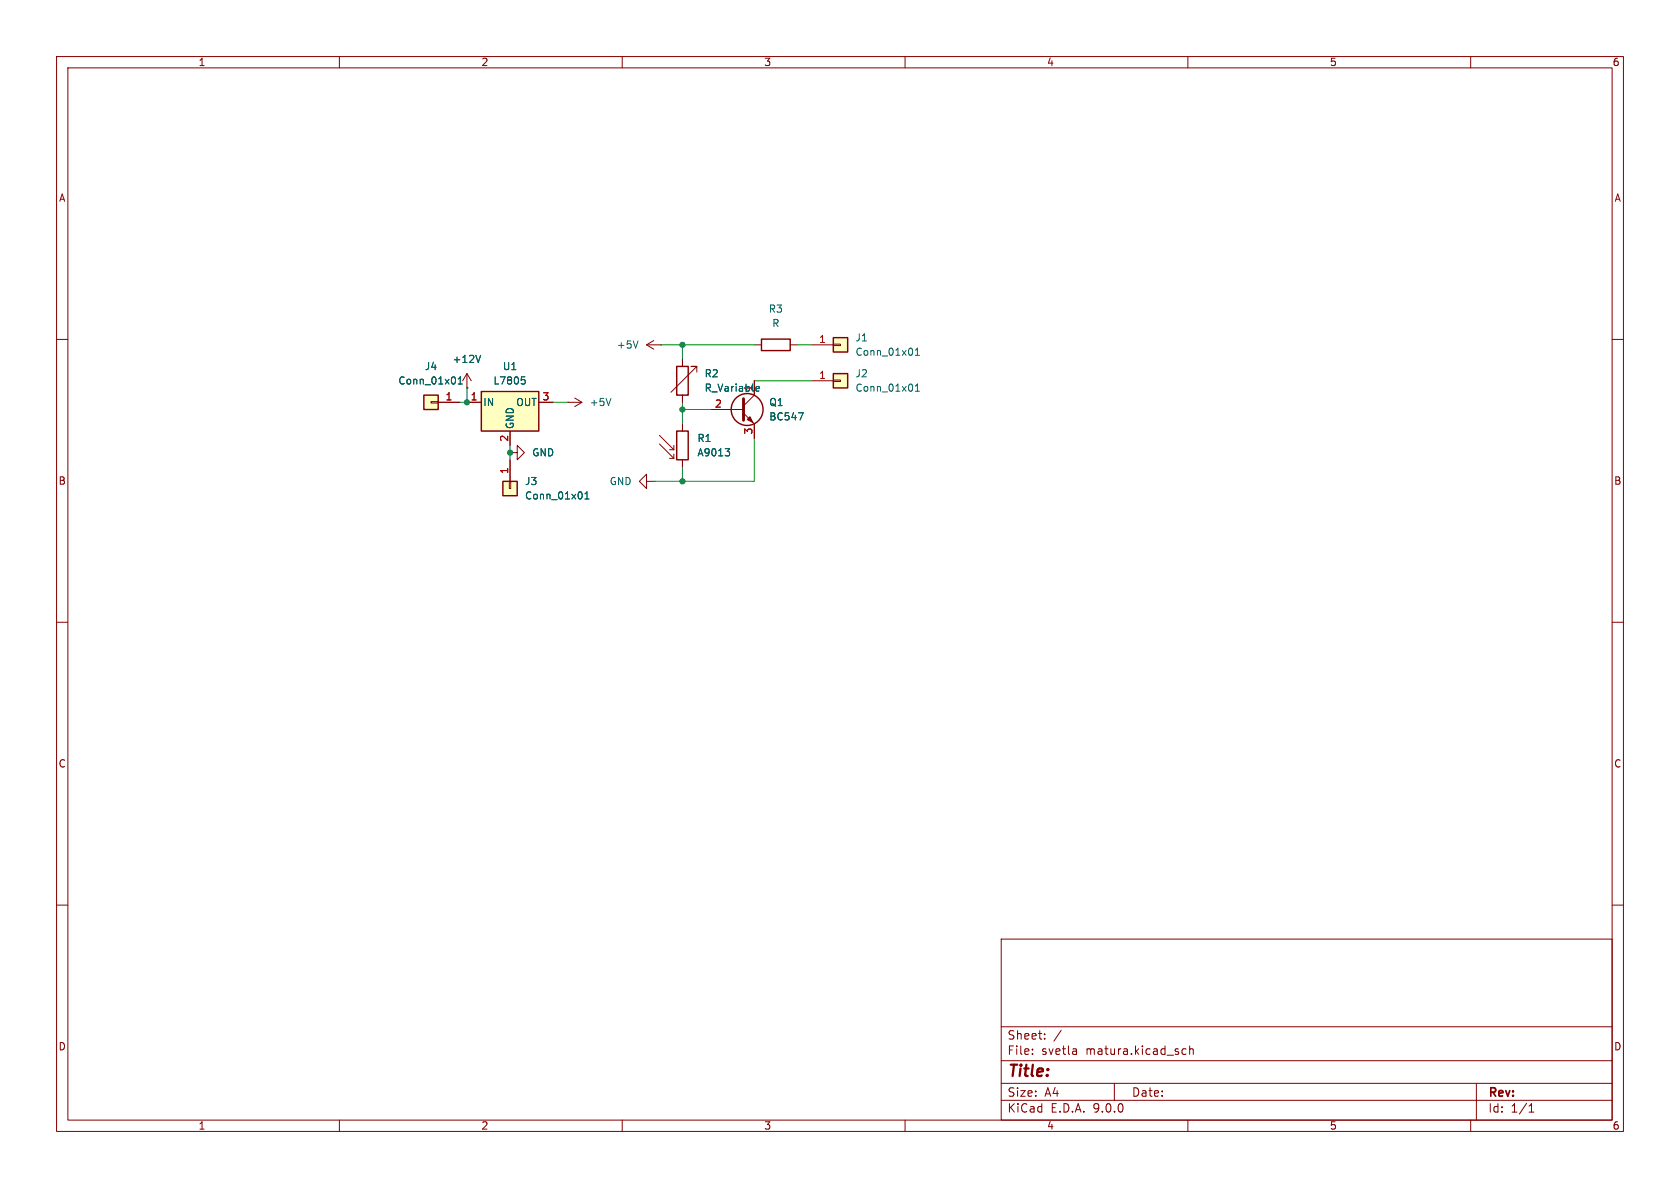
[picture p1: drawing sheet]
<svg xmlns="http://www.w3.org/2000/svg" width="297mm" height="210mm" viewBox="0 0 297 210" stroke-linecap="round" stroke-linejoin="round" font-family="sans-serif">
<g fill="none" stroke="#840000" stroke-width=".18">
<path d="M10 10h277v190h-277zM12 12h273v186h-273zM60 10v2M110 10v2M160 10v2M210 10v2M260 10v2M10 60h2M285 60h2M90.2 80h1.2v-1.3l1.3 1.3-1.3 1.3v-1.3M90.2 80h.1M10 110h2"/>
<path d="M285 110h2M10 160h2M177 166h108v32h-108zM285 160h2M60 198v2M110 198v2M160 198v2M177 194.5h108M177 191.5h108M177 187.5h108M177 181.5h108M182.5 186.3v.1"/>
<path d="M182.5 185.5v.1M184.7 183.6v.1M184.7 182.8v.1M187.6 182.1l-1.3 2M190.1 185.4l.2 .2v.8M190.3 186.3l-.1 .1M190.3 185.8h-.1M197 191.5v3M209 186.1l.2 .3 .5-.1M209.7 185.5l-.5-.1-.2 .3M210 198v2M210.3 185.5l.2-.1 .4 .1 .1 .9"/>
<path d="M210.3 184.9v1.5M260 198v2M261 191.5v6.5M270.3 196.6h.9M270.3 195.5l.4-.4v1.5"/>
</g>
<path d="M88.9 85.1h2.5v2.5h-2.5z" fill="#ffffc2"/>
<path d="M88.9 85.1h2.5v2.5h-2.5z" fill="none" stroke="#840000" stroke-width=".25"/>
<path d="M100.3 71.1h.1M100.3 71.1h2.6M101.6 70.4l1.3 .7M102.9 71.1l-1.3 .8M90 85.1h.3v1.3h-.3zM90.2 81.3v3.8" fill="none" stroke="#840000" stroke-width=".18"/>
<path d="M108 70.4l-.4 1.3M103.4 88.2h.7M103.4 87.3l.4-.4v1.3" fill="none" stroke="#006464" stroke-width=".18"/>
<path d="M85.1 69.2h10.1v7h-10.1z" fill="#ffffc2"/>
<g fill="none" stroke="#840000" stroke-width=".25">
<path d="M85.1 69.2h10.1v7h-10.1zM119.6 76.2h2.1v5.1h-2.1zM119.6 64.8h2.1v5.1h-2.1z"/>
<circle cx="132.1" cy="72.4" r="2.82"/>
</g>
<g fill="none" stroke="#840000" stroke-width=".18">
<path d="M82.5 68.6h.1M82.5 71.1h2.6M82.5 66l-.7 1.3M82.5 66l.8 1.3M82.5 66v2.6M90.2 76.2v2.5M95.2 71.1h2.6M114.3 61l1.3 .7M114.3 61h2.5M115.6 60.2l-1.3 .8M116.6 77l2.5 2.5M116.6 78.5l2.5 2.5"/>
<path d="M116.8 61h.1M118.4 79.5h.7M119.1 78.7v.8M120.6 63.5v1.3M120.6 69.9v1.2M120.6 74.9v1.3M123.2 65.8v-1h-1h1l-4.6 4.5M125.7 72.4h5.7M131.4 73l1.9 1.9v2.6M133.3 67.3v2.6l-1.9 1.9M114.3 85.1v-1.3l-1.3 1.3 1.3 1.3v-1.3h1.3M115.6 85.1h.1"/>
<path d="M118.4 81h.7M119.1 80.3v.7M120.6 81.3v1.3"/>
</g>
<path d="M85 62.8l-.5 1.3M92.2 66.6h.6M92.3 67.1h.3l.3 .2-.2 .5-.4 .1M112.8 60.3l-.4 1.2M128.2 79.3h.8l-.4 .5M128.9 79.9l.1 .1-.1 .5M133.7 69.1h.5M133.7 68.4l.4-.1 .1 .3-.6 .1M141.1 73h.9l-.6 1.2" fill="none" stroke="#006464" stroke-width=".18"/>
<path d="M131.4 70.5v3.8" fill="none" stroke="#840000" stroke-width=".51"/>
<path d="M132.6 73.7l.5 1-1-.5z" fill="#840000" stroke="#840000" stroke-width=".18"/>
<path d="M74.9 69.9h2.6v2.5h-2.6z" fill="#ffffc2"/>
<path d="M134.6 59.9h5.1v2.1h-5.1zM74.9 69.9h2.6v2.5h-2.6z" fill="none" stroke="#840000" stroke-width=".25"/>
<path d="M76.2 71h1.3v.2h-1.3zM77.5 71.1h3.8M133.3 61h1.3M139.7 61h1.3" fill="none" stroke="#840000" stroke-width=".18"/>
<path d="M81 67.9h.7M81 67l.4-.4v1.3" fill="none" stroke="#006464" stroke-width=".18"/>
<path d="M147.3 59.7h2.6v2.5h-2.6z" fill="#ffffc2"/>
<path d="M147.3 59.7h2.6v2.5h-2.6z" fill="none" stroke="#840000" stroke-width=".25"/>
<path d="M143.5 61h3.8M147.3 60.8h1.3v.3h-1.3z" fill="none" stroke="#840000" stroke-width=".18"/>
<path d="M161.8 62.8h.7M161.8 61.9l.4-.4v1.3" fill="none" stroke="#006464" stroke-width=".18"/>
<path d="M147.3 66h2.6v2.6h-2.6z" fill="#ffffc2"/>
<path d="M147.3 66h2.6v2.6h-2.6z" fill="none" stroke="#840000" stroke-width=".25"/>
<g fill="none" stroke="#840000" stroke-width=".18">
<path d="M77.5 71.1h3.8M82.5 68.6h.1M82.5 71.1h2.6M90.2 76.2v2.5M95.2 71.1h2.6M120.6 63.5v1.3M120.6 69.9v1.2M120.6 74.9v1.3M125.7 72.4h2.6M133.3 67.3v2.6M133.3 74.9v2.6M143.5 67.3h3.8"/>
<path d="M147.3 67.2h1.3v.2h-1.3zM90.2 80h.1M90.2 81.3v3.8M120.6 81.3v1.3"/>
</g>
<g fill="none" stroke="#006464" stroke-width=".18">
<path d="M81 67.9h.7M81 67l.4-.4v1.3M85 62.8l-.5 1.3M92.2 66.6h.6M92.3 67.1h.3l.3 .2-.2 .5-.4 .1M128.2 79.3h.8l-.4 .5M128.9 79.9l.1 .1-.1 .5M133.7 69.1h.5M133.7 68.4l.4-.1 .1 .3-.6 .1M141.1 73h.9l-.6 1.2M161.8 69.2h.7M161.8 68.3l.4-.4v1.3"/>
<path d="M103.4 88.2h.7M103.4 87.3l.4-.4v1.3"/>
</g>
<path d="M82.5 68.6v2.5h-1.2M90.2 78.7v2.6M97.8 71.1h2.5M116.8 61h16.5M120.6 61v2.5M120.6 71.1v3.8M120.6 72.4h5.1M133.3 77.5v7.6h-17.7M133.3 67.3h10.2M141 61h2.5M120.6 82.6v2.5" fill="none" stroke="#009600" stroke-width=".18"/>
<g fill="#009600" stroke="#009600" stroke-width=".18">
<circle cx="90.2" cy="80" r=".46"/>
<circle cx="120.6" cy="85.1" r=".46"/>
<circle cx="120.6" cy="72.4" r=".46"/>
<circle cx="120.6" cy="61" r=".46"/>
<circle cx="82.5" cy="71.1" r=".46"/>
</g>
<text font-size="2.8" fill="#840000" x="178" y="190.9">Title:</text>
<g font-size="2.1" fill="#840000">
<text x="178" y="184">Sheet:</text>
<text x="178" y="186.7">File:</text>
<text x="184.1" y="186.7">svetla</text>
<text x="192" y="186.7">matura.kicad_sch</text>
<text x="178" y="196.9">KiCad</text>
<text x="178" y="194.1">Size:</text>
<text x="184.7" y="194.1">A4</text>
<text x="185.7" y="196.9">E.D.A.</text>
<text x="193.3" y="196.9">9.0.0</text>
<text x="200" y="194.1">Date:</text>
<text x="263" y="194.3">Rev:</text>
<text x="263" y="196.9">Id:</text>
<text x="267.1" y="196.9">1/1</text>
</g>
<g font-size="1.8" fill="#840000">
<text x="35" y="11.9">1</text>
<text x="85" y="11.9">2</text>
<text x="135" y="11.9">3</text>
<text x="185" y="11.9">4</text>
<text x="235" y="11.9">5</text>
<text x="285" y="11.9">6</text>
<text x="10.3" y="35.9">A</text>
<text x="285.3" y="35.9">A</text>
<text x="10.3" y="85.9">B</text>
<text x="285.3" y="85.9">B</text>
<text x="10.3" y="135.9">C</text>
<text x="285.3" y="135.9">C</text>
<text x="10.3" y="185.9">D</text>
<text x="285.3" y="185.9">D</text>
<text x="35" y="199.9">1</text>
<text x="85" y="199.9">2</text>
<text x="135" y="199.9">3</text>
<text x="185" y="199.9">4</text>
<text x="235" y="199.9">5</text>
<text x="285" y="199.9">6</text>
</g>
<g font-size="1.8" fill="#006464">
<text x="135.8" y="55.5">R3</text>
<text x="136.4" y="58">R</text>
<text x="75" y="65.6">J4</text>
<text x="79.9" y="64.4">+12V</text>
<text x="88.8" y="65.6">U1</text>
<text x="108.9" y="61.8">+5V</text>
<text x="151.1" y="60.6">J1</text>
<text x="151.1" y="63.1">Conn_01x01</text>
<text x="70.3" y="68.2">Conn_01x01</text>
<text x="85.3" y="72">IN</text>
<text x="87.1" y="68.2">L7805</text>
<text x="91.2" y="72">OUT</text>
<text x="104.1" y="72">+5V</text>
<text x="124.5" y="66.9">R2</text>
<text x="124.5" y="69.4">R_Variable</text>
<text x="133.1" y="69.3" transform="rotate(-90 133.1 69.3)">1</text>
<text x="135.9" y="72">Q1</text>
<text x="151.1" y="66.9">J2</text>
<text x="151.1" y="69.4">Conn_01x01</text>
<text x="91" y="75.9" transform="rotate(-90 91 75.9)">GND</text>
<text x="135.9" y="74.5">BC547</text>
<text x="94" y="80.9">GND</text>
<text x="123.2" y="78.3">R1</text>
<text x="123.2" y="80.9">A9013</text>
<text x="92.7" y="86">J3</text>
<text x="92.7" y="88.5">Conn_01x01</text>
<text x="107.7" y="86">GND</text>
</g>
<g font-size="1.8" fill="#a90000">
<text x="144.7" y="60.7">1</text>
<text x="78.7" y="70.9">1</text>
<text x="83.1" y="70.9">1</text>
<text x="95.8" y="70.9">3</text>
<text x="144.7" y="67.1">1</text>
<text x="126.3" y="72.1">2</text>
<text x="133.1" y="76.9" transform="rotate(-90 133.1 76.9)">3</text>
<text x="89.9" y="83.9" transform="rotate(-90 89.9 83.9)">1</text>
<text x="89.9" y="78.2" transform="rotate(-90 89.9 78.2)">2</text>
</g>
</svg>
